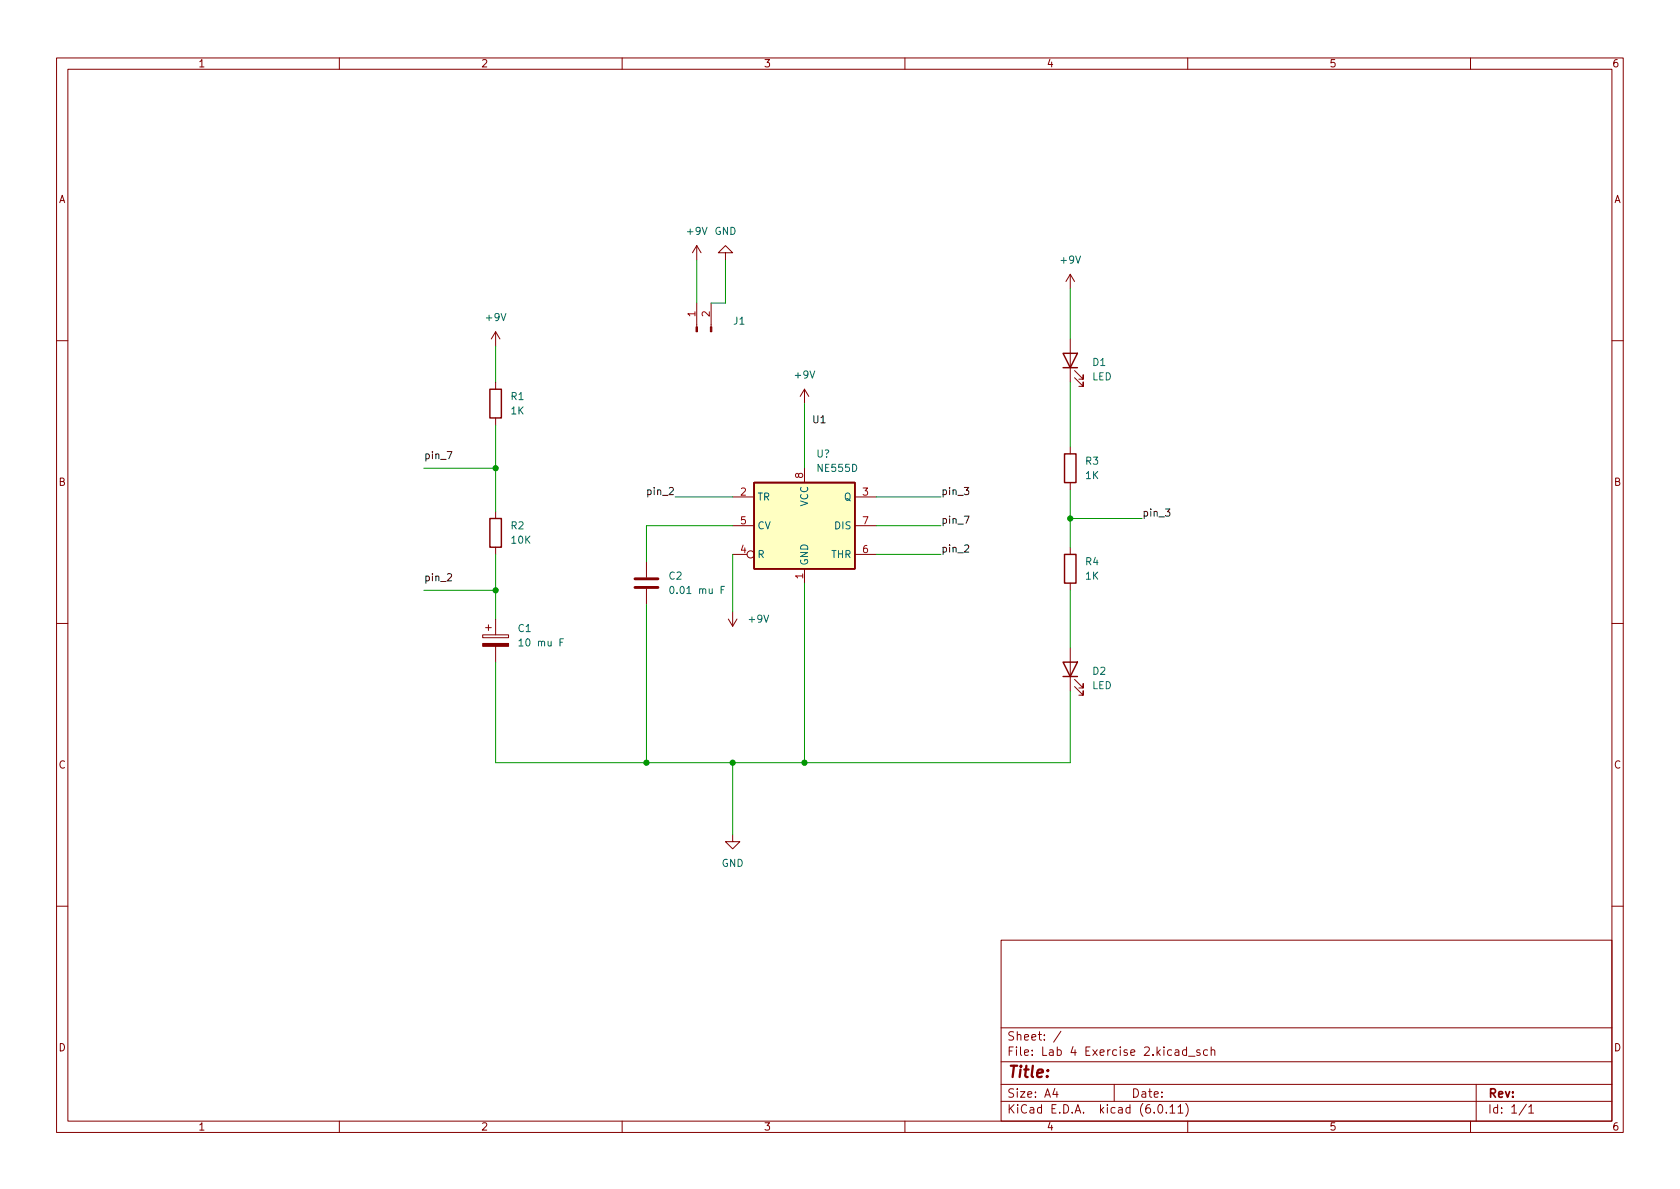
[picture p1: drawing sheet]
<svg xmlns="http://www.w3.org/2000/svg" width="297mm" height="210mm" viewBox="0 0 297 210" stroke-linecap="round" stroke-linejoin="round" font-family="sans-serif">
<g fill="none" stroke="#840000" stroke-width=".18">
<path d="M10 10.2h277v190.1h-277zM12 12.2h273v186.1h-273zM60 10.2v2M110 10.2v2M160 10.2v2M210 10.2v2M260 10.2v2M87.6 58.7v2.5M87.6 58.7l-.7 1.2M87.6 58.7l.8 1.2M123.2 43.4l-.8 1.3M123.2 43.4v2.6"/>
<path d="M123.2 53.6v4.2M123.2 43.4l.8 1.3M125.7 53.6v4.2M128.3 44.7h-1.3l1.3-1.3 1.2 1.3h-1.2v1.3M189.2 48.5v2.5M189.2 59.9v7.7M189.2 48.5l-.7 1.3M189.2 48.5l.8 1.3M10 60.2h2M87.6 67.6v1.2M87.6 73.9v1.3M142.2 68.8l-.7 1.3"/>
<path d="M142.2 68.8v2.6M142.2 68.8l.8 1.3M189.2 79v1.3M190 66.8l1.5 1.5v-.7v.7h-.7M190 65.5l1.5 1.6v-.8v.8h-.7M285 60.2h2M87.6 90.4v1.3M87.6 96.8v1.2M114.3 99.3v2.8M129.5 87.9h3.8M129.5 98h2.6M129.5 93h3.8"/>
<path d="M142.2 82.8v2.5M151.1 87.9h3.8M151.1 98h3.8M151.1 93h3.8M189.2 85.3v1.3M189.2 96.8v1.2M10 110.2h2M85.3 112.3h4.6v.5h-4.6zM85.9 111h1M86.4 110.5v1M87.6 109.5v2.8M87.6 114.3v2.8"/>
<path d="M114.3 104.1v2.8M128.8 109.5l.7 1.2M129.5 108.2v2.5M130.3 109.5l-.8 1.2M142.2 100.6v2.5M189.2 103.1v1.3M189.2 114.5v7.7M285 110.2h2M190 121.4l1.5 1.5v-.7v.7h-.7M190 120.1l1.5 1.6v-.8v.8h-.7M129.5 147.6v1.2h1.3l-1.3 1.3-1.2-1.3h1.2M10 160.2h2"/>
<path d="M177 166.3h108v32h-108zM285 160.2h2M60 198.3v2M110 198.3v2M160 198.3v2M177 194.8h108M177 191.8h108M177 187.8h108M177 181.8h108M182.5 186.5v.1M182.5 185.7v.1M184.6 183.8v.1"/>
<path d="M184.6 183v.1M187.6 182.4l-1.3 1.9M192 185.8h.5M192.7 185.1h-.7v1.5h.7M197 191.8v3M202.4 185.3l.5-.2 .2 .2 .1 .3-.9 1h.9M209.6 195.1a1.72 1.72 0 0 1 0 2.3M210 198.3v2M260 198.3v2M261 191.8v6.5M270.3 195.8l.4-.5v1.5M270.3 196.8h.9"/>
<circle cx="132.7" cy="98" r=".63"/>
</g>
<path d="M88.6 55.4l.4 1.3 .4-1.3M124.2 40.2l.4 1.3 .4-1.3M190.2 45.3l.4 1.2 .4-1.2M143.2 65.6l.4 1.3 .5-1.3M121.5 105h.7M135.1 108.8l.4 1.2 .4-1.2" fill="none" stroke="#006464" stroke-width=".18"/>
<g fill="#840000" stroke="#840000" stroke-width=".18">
<path d="M85.3 113.8h4.6v.5h-4.6z"/>
<path d="M125.6 57.8h.3v.9h-.3z"/>
<path d="M123.1 57.8h.2v.9h-.2z"/>
</g>
<path d="M86.6 68.8h2v5.1h-2zM188 62.5h2.5l-1.3 2.5zM188 65h2.5M86.6 91.7h2v5.1h-2zM133.3 85.3h17.8v15.3h-17.8zM188.2 98h2v5.1h-2zM188.2 80.3h2v5h-2zM188 117.1h2.5l-1.3 2.5zM188 119.6h2.5" fill="none" stroke="#840000" stroke-width=".25"/>
<path d="M112.3 103.9h4M112.3 102.4h4" fill="none" stroke="#840000" stroke-width=".51"/>
<path d="M133.3 85.3h17.8v15.3h-17.8z" fill="#ffffc2" stroke="#ffffc2" stroke-width=".18"/>
<path d="M79.1 79.8h.8l-.5 1.3M118.3 86.3l.5-.1 .3 .4-.8 .9h.8M170.5 86.2h.8l-.4 .5 .3 .1v.5l-.2 .2-.5-.2M170.5 91.3h.8l-.5 1.2M170.6 96.5l.4-.1 .3 .3-.8 .9h.8M206.1 90h.7l-.4 .5 .4 .1v.6l-.2 .1-.5-.1M79.1 101.6l.5-.2 .2 .4-.7 .9h.7" fill="none" stroke="#0f0f0f" stroke-width=".18"/>
<g fill="none" stroke="#009600" stroke-width=".18">
<path d="M123.2 46v7.6M128.3 46v7.6h-2.6M189.2 51v8.9M87.6 61.2v6.4M87.6 75.2v15.2M142.2 71.4v11.4M189.2 67.6v11.4M74.9 82.8h12.7M87.6 98v11.5M119.4 87.9h10.1M129.5 98v10.2M129.5 93h-15.2v6.3"/>
<path d="M154.9 93h11.5M154.9 87.9h11.5M154.9 98h11.5M189.2 86.6v10.2M189.2 91.7h12.7M74.9 104.4h12.7M87.6 117.1v17.8h101.6v-12.7M114.3 106.9v28M142.2 103.1v31.8M189.2 104.4v10.1M129.5 134.9v12.7"/>
</g>
<g fill="#009600" stroke="#009600" stroke-width=".18">
<circle cx="87.6" cy="104.4" r=".46"/>
<circle cx="87.6" cy="82.8" r=".46"/>
<circle cx="142.2" cy="134.9" r=".46"/>
<circle cx="114.3" cy="134.9" r=".46"/>
<circle cx="129.5" cy="134.9" r=".46"/>
<circle cx="189.2" cy="91.7" r=".46"/>
</g>
<text font-size="2.8" fill="#840000" x="178" y="191.2">Title:</text>
<g font-size="2.1" fill="#840000">
<text x="178" y="184.5">Sheet:</text>
<text x="178" y="187.2">File:</text>
<text x="184.4" y="187.2">Lab</text>
<text x="189.9" y="187.2">4</text>
<text x="192.9" y="187.2">Exercise</text>
<text x="203.8" y="187.2">2.kicad_sch</text>
<text x="178" y="197.4">KiCad</text>
<text x="178" y="194.6">Size:</text>
<text x="184.7" y="194.6">A4</text>
<text x="185.7" y="197.4">E.D.A.</text>
<text x="194.6" y="197.4">kicad</text>
<text x="200" y="194.6">Date:</text>
<text x="201.8" y="197.4">(6.0.11)</text>
<text x="263" y="194.6">Rev:</text>
<text x="263" y="197.4">Id:</text>
<text x="267.1" y="197.4">1/1</text>
</g>
<g font-size="1.8" fill="#840000">
<text x="35" y="12.3">1</text>
<text x="85" y="12.3">2</text>
<text x="135" y="12.3">3</text>
<text x="185" y="12.3">4</text>
<text x="235" y="12.3">5</text>
<text x="285" y="12.3">6</text>
<text x="10.4" y="36.3">A</text>
<text x="285.4" y="36.3">A</text>
<text x="10.3" y="86.3">B</text>
<text x="285.3" y="86.3">B</text>
<text x="10.3" y="136.3">C</text>
<text x="285.3" y="136.3">C</text>
<text x="10.3" y="186.3">D</text>
<text x="285.3" y="186.3">D</text>
<text x="35" y="200.3">1</text>
<text x="85" y="200.3">2</text>
<text x="135" y="200.3">3</text>
<text x="185" y="200.3">4</text>
<text x="235" y="200.3">5</text>
<text x="285" y="200.3">6</text>
</g>
<g font-size="1.8" fill="#006464">
<text x="121.2" y="41.9">+9V</text>
<text x="126.3" y="41.9">GND</text>
<text x="187.2" y="47">+9V</text>
<text x="85.6" y="57.2">+9V</text>
<text x="129.5" y="57.8">J1</text>
<text x="193" y="65.1">D1</text>
<text x="90.2" y="71.1">R1</text>
<text x="140.2" y="67.3">+9V</text>
<text x="193" y="67.6">LED</text>
<text x="90.2" y="73.7">1K</text>
<text x="144.3" y="81.3">U?</text>
<text x="144.3" y="83.8">NE555D</text>
<text x="191.8" y="82.6">R3</text>
<text x="133.9" y="88.9">TR</text>
<text x="143.3" y="89.6" transform="rotate(-90 143.3 89.6)">VCC</text>
<text x="149.1" y="88.9">Q</text>
<text x="191.8" y="85.1">1K</text>
<text x="90.2" y="94">R2</text>
<text x="133.9" y="94">CV</text>
<text x="147.4" y="94">DIS</text>
<text x="90.2" y="96.5">10K</text>
<text x="133.9" y="99.1">R</text>
<text x="143.3" y="100.1" transform="rotate(-90 143.3 100.1)">GND</text>
<text x="146.9" y="99.1">THR</text>
<text x="191.8" y="100.3">R4</text>
<text x="118.1" y="102.9">C2</text>
<text x="118.1" y="105.4">0.01</text>
<text x="123.5" y="105.4">mu</text>
<text x="127.4" y="105.4">F</text>
<text x="191.8" y="102.9">1K</text>
<text x="91.4" y="112.1">C1</text>
<text x="132.1" y="110.5">+9V</text>
<text x="91.4" y="114.7">10</text>
<text x="95" y="114.7">mu</text>
<text x="98.9" y="114.7">F</text>
<text x="193" y="119.7">D2</text>
<text x="193" y="122.2">LED</text>
<text x="127.5" y="153.7">GND</text>
</g>
<g font-size="1.8" fill="#a90000">
<text x="122.9" y="56.2" transform="rotate(-90 122.9 56.2)">1</text>
<text x="125.5" y="56.2" transform="rotate(-90 125.5 56.2)">2</text>
<text x="130.8" y="87.6">2</text>
<text x="142" y="84.7" transform="rotate(-90 142 84.7)">8</text>
<text x="152.4" y="87.6">3</text>
<text x="130.8" y="92.7">5</text>
<text x="152.4" y="92.7">7</text>
<text x="130.8" y="97.8">4</text>
<text x="152.4" y="97.8">6</text>
<text x="142" y="102.5" transform="rotate(-90 142 102.5)">1</text>
</g>
<g font-size="1.8" fill="#0f0f0f">
<text x="143.5" y="74.8">U1</text>
<text x="74.9" y="81.2">pin_7</text>
<text x="114.1" y="87.5">pin_2</text>
<text x="166.4" y="87.5">pin_3</text>
<text x="166.4" y="92.6">pin_7</text>
<text x="201.9" y="91.3">pin_3</text>
<text x="166.4" y="97.7">pin_2</text>
<text x="74.9" y="102.8">pin_2</text>
</g>
</svg>
